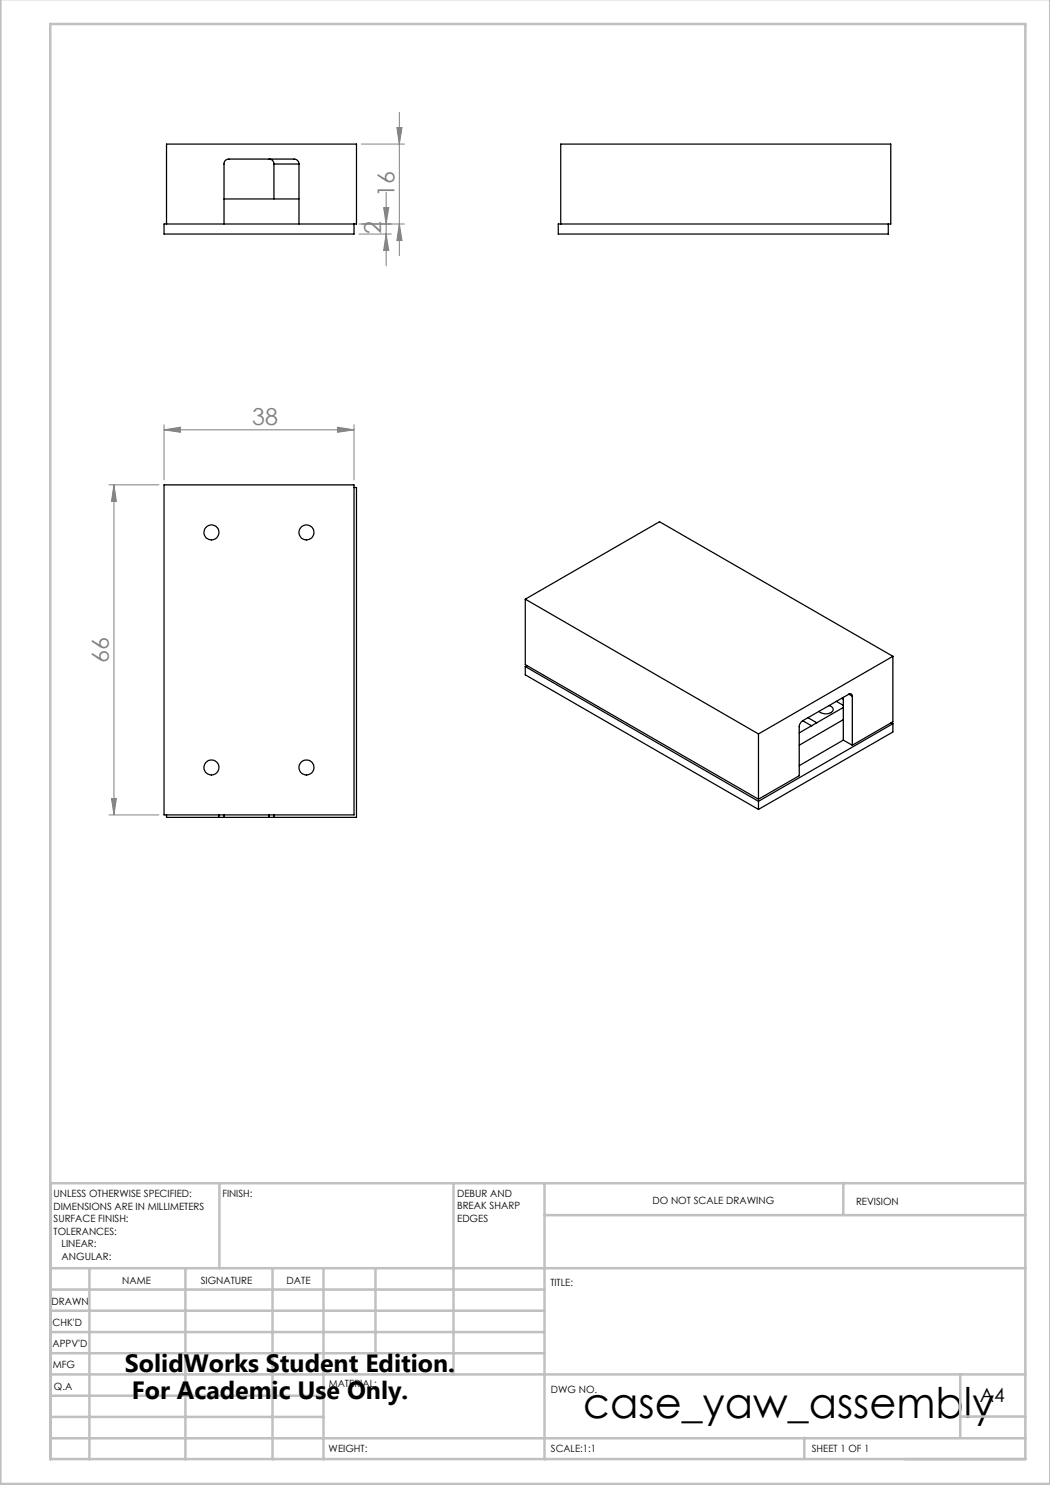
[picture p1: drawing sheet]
<svg xmlns="http://www.w3.org/2000/svg" width="210mm" height="297mm" viewBox="0 0 210 297" stroke-linecap="round" stroke-linejoin="round" font-family="sans-serif">
<g fill="none" stroke="#808080" stroke-width=".2">
<path d="M72.3 28.8h8.6M77.2 38.4v14.8M79.4 25.5h1l-.5 3.3zM79.9 22.5v28.6M71.8 46.8h6.4M76.7 41.5h1.1l-.6 3.3zM77.2 46.8l.6 3.3h-1.1zM79.9 44.8l.5 3.3h-1zM80.9 44.8h-9.1M21.8 97h10M22.8 97l.5 3.3h-1zM22.8 97v66"/>
<path d="M32.8 86l3.3-.6v1.1zM32.8 84.9v11.1M32.8 86h38M67.5 85.4l3.3 .6-3.3 .5zM70.8 84.9v11.1M22.3 159.7h1l-.5 3.3zM21.8 163h10"/>
</g>
<g fill="none" stroke="#c0c0c0" stroke-width=".5">
<path d="M.1 -.1v296.9h209.9v-296.9M10.1 4.8h195v287h-195zM43.9 236.6v17M90.7 236.6v38.3M108.9 236.6v55.3M168.7 236.6v6.3M205.1 236.6h-195v55.3M10.1 253.6h195M10.1 257.9h98.8M17.9 253.6v38.3M37.1 253.6v38.3M54.5 253.6v38.3"/>
<path d="M64.7 253.6v38.3M75.1 253.6v17M108.9 243h96.2M10.1 270.6h98.8M10.1 266.4h98.8M10.1 262.1h98.8M10.1 279.1h54.6M10.1 274.9h195M192.1 274.8v12.7M10.1 287.7h195M10.1 283.4h54.6M160.9 287.5v4.3"/>
<path d="M192.1 283.3h13"/>
</g>
<g fill="#808080">
<path d="M67.5 85.4l3.3 .6-3.3 .5zM32.8 86l3.3-.6v1.1z"/>
<path d="M77.2 46.8l.6 3.3h-1.1zM76.7 41.5h1.1l-.6 3.3z"/>
<path d="M79.4 25.5h1l-.5 3.3zM79.9 44.8l.5 3.3h-1zM22.8 97l.5 3.3h-1zM22.3 159.7h1l-.5 3.3z"/>
</g>
<g fill="none" stroke="#000" stroke-width=".25">
<path d="M44.8 39.8h15M53.8 31.8a.96 .96 0 0 1 1 1M54.8 32.8v7M54.8 32.8h5M59.8 32.8a.96 .96 0 0 0-1-1h-13a.96 .96 0 0 0-1 1v12M59.8 32.8v12M33.3 44.8v-16h38v16h-38.5v2h38v-2M112.1 44.8v-16h66.1v16h-66.5v2h66v-2M32.8 97h38v66h-38zM70.8 97.5h.5v66h-16.5M105.1 119.8l46.6 27M105.1 119.8v13.1l46.6 26.9"/>
<path d="M105.1 119.8l26.8-15.5 46.7 27M105.1 133.3v1.7l46.6 26.9M105.1 133.3l46.6 27M105.4 133.1l-.3 .2M168.3 139.7l.4 .1M168.7 139.4v8.6M169.8 138.8a.42 .42 0 0 1 .5 0 .42 .42 0 0 1 .2 .4M169.8 138.8l-9.3 5.3M169.8 138.8l.7 .4M170.5 139.2v9.8M178.6 131.3l-26.9 15.5M178.6 131.3v13.1l-8.1 4.6"/>
<path d="M151.7 146.8v13M160.5 144.1a1.6 1.6 0 0 0-.7 1.3v9.7l-8.1 4.7M160.5 144.1l1.8 1.1M161.6 143.5l1.8 1.1M165.8 141.1a.76 .76 0 0 1 .8 .7 .76 .76 0 0 1-.7 .8 2.14 2.14 0 0 1-2.1-.3M167.3 140.3l1.4 .8M168.7 148l1.8 1M168.7 148l-8.9 5.1M168.7 143.9l-8.9 5.1M168.7 141.5l-8.9 5.1M178.2 144.6l.4 .1M178.6 144.7v1.7l-26.9 15.5"/>
<path d="M178.6 144.7l-26.9 15.6M33.3 163v.5h10.5M43.8 163.5h1M43.8 163v.5M44.8 163v.5M44.8 163.5h9M53.8 163.5h1M53.8 163v.5M54.8 163v.5M151.7 160.3v1.6"/>
<circle cx="42.3" cy="106.5" r="1.51"/>
<circle cx="61.3" cy="106.5" r="1.5"/>
<circle cx="42.3" cy="153.5" r="1.51"/>
<circle cx="61.3" cy="153.5" r="1.5"/>
</g>
<text font-size="8.5" x="116.6" y="283.5">case_yaw_assembly</text>
<g font-size="5">
<text x="25" y="274.4">SolidWorks Student Edition.</text>
<text x="26.4" y="279.9">For Academic Use Only.</text>
</g>
<g font-size="4.7" fill="#808080">
<text x="78.9" y="39.3" transform="rotate(-90 78.9 39.3)">16</text>
<text x="76.2" y="46.9" transform="rotate(-90 76.2 46.9)">2</text>
<text x="50.4" y="84.9">38</text>
<text x="21.8" y="132.6" transform="rotate(-90 21.8 132.6)">66</text>
</g>
<text font-size="3.9" x="196" y="280.4">A4</text>
<g font-size="2">
<text x="10.7" y="239.5">UNLESS OTHERWISE SPECIFIED:</text>
<text x="44.5" y="239.5">FINISH:</text>
<text x="91.4" y="239.4">DEBUR AND</text>
<text x="10.7" y="242">DIMENSIONS ARE IN MILLIMETERS</text>
<text x="10.7" y="244.5">SURFACE FINISH:</text>
<text x="91.4" y="241.9">BREAK SHARP</text>
<text x="91.4" y="244.4">EDGES</text>
<text x="130.5" y="240.8">DO NOT SCALE DRAWING</text>
<text x="171.2" y="241">REVISION</text>
<text x="10.7" y="247">TOLERANCES:</text>
<text x="12.3" y="249.5">LINEAR:</text>
<text x="12.3" y="252">ANGULAR:</text>
<text x="24.4" y="256.9">NAME</text>
<text x="40.1" y="256.8">SIGNATURE</text>
<text x="57.3" y="256.8">DATE</text>
<text x="110.1" y="257.1">TITLE:</text>
<text x="10.3" y="260.9">DRAWN</text>
<text x="10.5" y="269.3">APPV'D</text>
<text x="10.5" y="265.2">CHK'D</text>
<text x="10.6" y="273.6">MFG</text>
<text x="10.8" y="278">Q.A</text>
<text x="65.8" y="277.4">MATERIAL:</text>
<text x="110.2" y="278.5">DWG NO.</text>
<text x="65.7" y="290.4">WEIGHT:</text>
<text x="110.2" y="290.5">SCALE:1:1</text>
<text x="162.4" y="290.4">SHEET 1 OF 1</text>
</g>
</svg>
